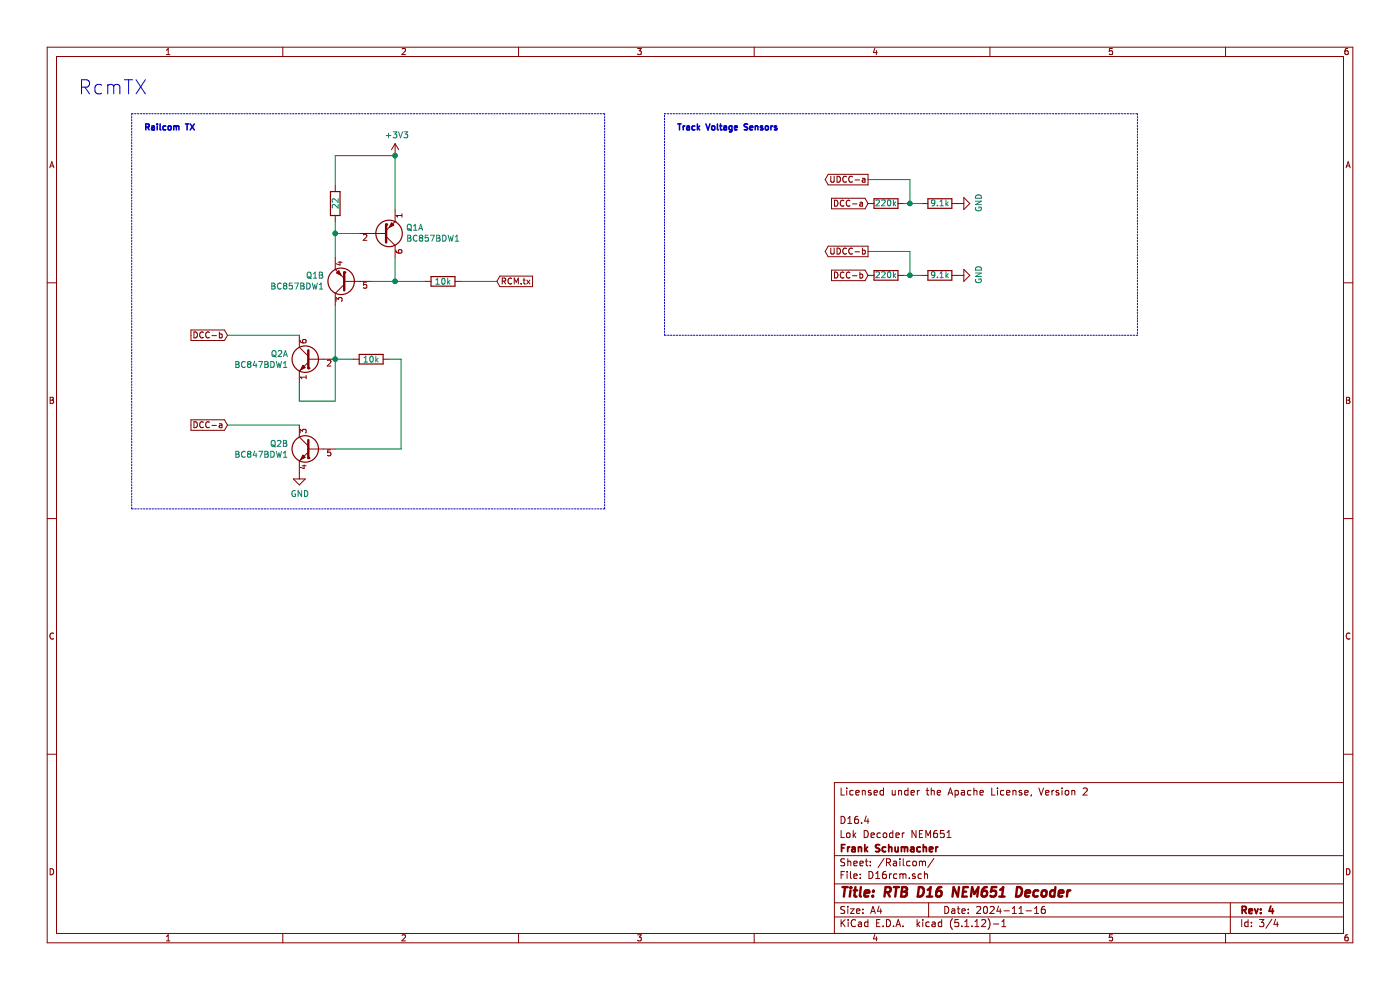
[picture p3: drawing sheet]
EESchema Schematic File Version 4
EELAYER 30 0
EELAYER END
$Descr A4 11693 8268
encoding utf-8
Sheet 3 4
Title "RTB D16 NEM651 Decoder"
Date "2024-11-16"
Rev "4"
Comp "Frank Schumacher"
Comment1 "Lok Decoder NEM651"
Comment2 "D16.4"
Comment3 ""
Comment4 "Licensed under the Apache License, Version 2"
$EndDescr
Text Notes 650  800  0    118  ~ 0
RcmTX
$Comp
L Device:R R34
U 1 1
P 7400 1700
F 0 "R34" V 7200 1700 50  0001 C CNN
F 1 "220k" V 7400 1700 50  0000 C CNN
F 2 "Resistor_SMD:R_0402_1005Metric" V 7330 1700 50  0001 C CNN
F 3 "~" H 7400 1700 50  0001 C CNN
	1    7400 1700
	0    -1   -1   0   
$EndComp
$Comp
L Device:R R36
U 1 1
P 7850 1700
F 0 "R36" V 7650 1700 50  0001 C CNN
F 1 "9.1k" V 7850 1700 50  0000 C CNN
F 2 "Resistor_SMD:R_0402_1005Metric" V 7780 1700 50  0001 C CNN
F 3 "~" H 7850 1700 50  0001 C CNN
	1    7850 1700
	0    -1   -1   0   
$EndComp
Wire Wire Line
	7550 1700 7600 1700
Text GLabel 7250 1700 0    50   Input ~ 0
DCC-a
$Comp
L power:GND #PWR?
U 1 1
P 8000 1700
AR Path="/5B6C6B9D/5FD5E2AC" Ref="#PWR?"  Part="1" 
AR Path="/5CA7768A/5FD5E2AC" Ref="#PWR?"  Part="1" 
AR Path="/5B6D3404/5FD5E2AC" Ref="#PWR0128"  Part="1" 
F 0 "#PWR0128" H 8000 1450 50  0001 C CNN
F 1 "GND" H 8005 1527 50  0000 C CNN
F 2 "" H 8000 1700 50  0001 C CNN
F 3 "" H 8000 1700 50  0001 C CNN
	1    8000 1700
	0    -1   -1   0   
$EndComp
Text GLabel 7250 1500 0    50   Output ~ 0
UDCC-a
Wire Wire Line
	7250 1500 7600 1500
Wire Wire Line
	7600 1500 7600 1700
Connection ~ 7600 1700
Wire Wire Line
	7600 1700 7700 1700
$Comp
L Device:R R35
U 1 1
P 7400 2300
F 0 "R35" V 7200 2300 50  0001 C CNN
F 1 "220k" V 7400 2300 50  0000 C CNN
F 2 "Resistor_SMD:R_0402_1005Metric" V 7330 2300 50  0001 C CNN
F 3 "~" H 7400 2300 50  0001 C CNN
	1    7400 2300
	0    -1   -1   0   
$EndComp
$Comp
L Device:R R37
U 1 1
P 7850 2300
F 0 "R37" V 7650 2300 50  0001 C CNN
F 1 "9.1k" V 7850 2300 50  0000 C CNN
F 2 "Resistor_SMD:R_0402_1005Metric" V 7780 2300 50  0001 C CNN
F 3 "~" H 7850 2300 50  0001 C CNN
	1    7850 2300
	0    -1   -1   0   
$EndComp
Wire Wire Line
	7550 2300 7600 2300
Text GLabel 7250 2300 0    50   Input ~ 0
DCC-b
$Comp
L power:GND #PWR?
U 1 1
P 8000 2300
AR Path="/5B6C6B9D/5FD6076A" Ref="#PWR?"  Part="1" 
AR Path="/5CA7768A/5FD6076A" Ref="#PWR?"  Part="1" 
AR Path="/5B6D3404/5FD6076A" Ref="#PWR0130"  Part="1" 
F 0 "#PWR0130" H 8000 2050 50  0001 C CNN
F 1 "GND" H 8005 2127 50  0000 C CNN
F 2 "" H 8000 2300 50  0001 C CNN
F 3 "" H 8000 2300 50  0001 C CNN
	1    8000 2300
	0    -1   -1   0   
$EndComp
Text GLabel 7250 2100 0    50   Output ~ 0
UDCC-b
Wire Wire Line
	7250 2100 7600 2100
Wire Wire Line
	7600 2100 7600 2300
Connection ~ 7600 2300
Wire Wire Line
	7600 2300 7700 2300
Text GLabel 1900 2800 0    50   Input ~ 0
DCC-b
$Comp
L Device:R R3
U 1 1
P 2800 1700
F 0 "R3" V 2600 1700 50  0001 C CNN
F 1 "22" V 2800 1700 50  0000 C CNN
F 2 "Resistor_SMD:R_0402_1005Metric" V 2730 1700 50  0001 C CNN
F 3 "~" H 2800 1700 50  0001 C CNN
	1    2800 1700
	1    0    0    -1  
$EndComp
$Comp
L Transistor_BJT:BC857BDW1 Q1
U 1 1
P 3200 1950
F 0 "Q1" H 3390 1904 50  0000 L CNN
F 1 "BC857BDW1" H 3390 1995 50  0000 L CNN
F 2 "Package_TO_SOT_SMD:SOT-666" H 3400 2050 50  0001 C CNN
F 3 "http://www.onsemi.com/pub_link/Collateral/BC856BDW1T1-D.PDF" H 3200 1950 50  0001 C CNN
	1    3200 1950
	1    0    0    1   
$EndComp
$Comp
L Transistor_BJT:BC857BDW1 Q1
U 2 1
P 2900 2350
F 0 "Q1" H 3091 2304 50  0000 L CNN
F 1 "BC857BDW1" H 3091 2395 50  0000 L CNN
F 2 "Package_TO_SOT_SMD:SOT-666" H 3100 2450 50  0001 C CNN
F 3 "http://www.onsemi.com/pub_link/Collateral/BC856BDW1T1-D.PDF" H 2900 2350 50  0001 C CNN
	2    2900 2350
	-1   0    0    1   
$EndComp
Wire Wire Line
	2800 2150 2800 1950
Wire Wire Line
	2800 1950 3000 1950
Wire Wire Line
	3100 2350 3300 2350
Wire Wire Line
	3300 2350 3300 2150
Wire Wire Line
	3300 1750 3300 1300
Wire Wire Line
	2800 1300 2800 1550
Wire Wire Line
	2800 1850 2800 1950
Connection ~ 2800 1950
Connection ~ 3300 2350
$Comp
L Transistor_BJT:BC847BDW1 Q2
U 1 1
P 2600 3000
F 0 "Q2" H 2791 3046 50  0000 L CNN
F 1 "BC847BDW1" H 2791 2955 50  0000 L CNN
F 2 "Package_TO_SOT_SMD:SOT-666" H 2800 3100 50  0001 C CNN
F 3 "http://www.onsemi.com/pub_link/Collateral/BC846BDW1T1-D.PDF" H 2600 3000 50  0001 C CNN
	1    2600 3000
	-1   0    0    -1  
$EndComp
Wire Wire Line
	3300 1300 2800 1300
Connection ~ 3300 1300
$Comp
L power:+3V3 #PWR?
U 1 1
P 3300 1300
AR Path="/5B6C6B9D/60D9BD7E" Ref="#PWR?"  Part="1" 
AR Path="/5B6D3404/60D9BD7E" Ref="#PWR0113"  Part="1" 
F 0 "#PWR0113" H 3300 1150 50  0001 C CNN
F 1 "+3V3" H 3315 1473 50  0000 C CNN
F 2 "" H 3300 1300 50  0001 C CNN
F 3 "" H 3300 1300 50  0001 C CNN
	1    3300 1300
	1    0    0    -1  
$EndComp
Wire Wire Line
	3300 2350 3550 2350
Wire Wire Line
	3850 2350 4150 2350
Text GLabel 4150 2350 2    50   Input ~ 0
RCM.tx
$Comp
L Device:R R15
U 1 1
P 3700 2350
F 0 "R15" V 3500 2350 50  0001 C CNN
F 1 "10k" V 3700 2350 50  0000 C CNN
F 2 "Resistor_SMD:R_0402_1005Metric" V 3630 2350 50  0001 C CNN
F 3 "~" H 3700 2350 50  0001 C CNN
	1    3700 2350
	0    1    1    0   
$EndComp
Wire Wire Line
	2500 3200 2500 3350
Wire Wire Line
	2500 3350 2800 3350
Wire Wire Line
	2800 3350 2800 3000
Wire Wire Line
	2500 2800 1900 2800
Wire Wire Line
	2800 2550 2800 3000
Connection ~ 2800 3000
$Comp
L Device:R R18
U 1 1
P 3100 3000
F 0 "R18" V 2900 3000 50  0001 C CNN
F 1 "10k" V 3100 3000 50  0000 C CNN
F 2 "Resistor_SMD:R_0402_1005Metric" V 3030 3000 50  0001 C CNN
F 3 "~" H 3100 3000 50  0001 C CNN
	1    3100 3000
	0    1    1    0   
$EndComp
Wire Wire Line
	2800 3000 2950 3000
$Comp
L Transistor_BJT:BC847BDW1 Q2
U 2 1
P 2600 3750
F 0 "Q2" H 2791 3796 50  0000 L CNN
F 1 "BC847BDW1" H 2791 3705 50  0000 L CNN
F 2 "Package_TO_SOT_SMD:SOT-666" H 2800 3850 50  0001 C CNN
F 3 "http://www.onsemi.com/pub_link/Collateral/BC846BDW1T1-D.PDF" H 2600 3750 50  0001 C CNN
	2    2600 3750
	-1   0    0    -1  
$EndComp
Wire Wire Line
	1900 3550 2500 3550
Text GLabel 1900 3550 0    50   Input ~ 0
DCC-a
Wire Wire Line
	2800 3750 3350 3750
Wire Wire Line
	3350 3750 3350 3000
Wire Wire Line
	3350 3000 3250 3000
$Comp
L power:GND #PWR?
U 1 1
P 2500 3950
AR Path="/5B6C6B9D/60E9ED99" Ref="#PWR?"  Part="1" 
AR Path="/5CA7768A/60E9ED99" Ref="#PWR?"  Part="1" 
AR Path="/5B6D3404/60E9ED99" Ref="#PWR0114"  Part="1" 
F 0 "#PWR0114" H 2500 3700 50  0001 C CNN
F 1 "GND" H 2505 3777 50  0000 C CNN
F 2 "" H 2500 3950 50  0001 C CNN
F 3 "" H 2500 3950 50  0001 C CNN
	1    2500 3950
	1    0    0    -1  
$EndComp
Wire Notes Line
	1100 950  5050 950 
Wire Notes Line
	5050 950  5050 4250
Wire Notes Line
	5050 4250 1100 4250
Wire Notes Line
	1100 4250 1100 950 
Wire Notes Line
	5550 950  9500 950 
Wire Notes Line
	9500 950  9500 2800
Wire Notes Line
	9500 2800 5550 2800
Wire Notes Line
	5550 2800 5550 950 
Text Notes 5650 1100 0    50   ~ 10
Track Voltage Sensors
Text Notes 1200 1100 0    50   ~ 10
Railcom TX
$EndSCHEMATC
